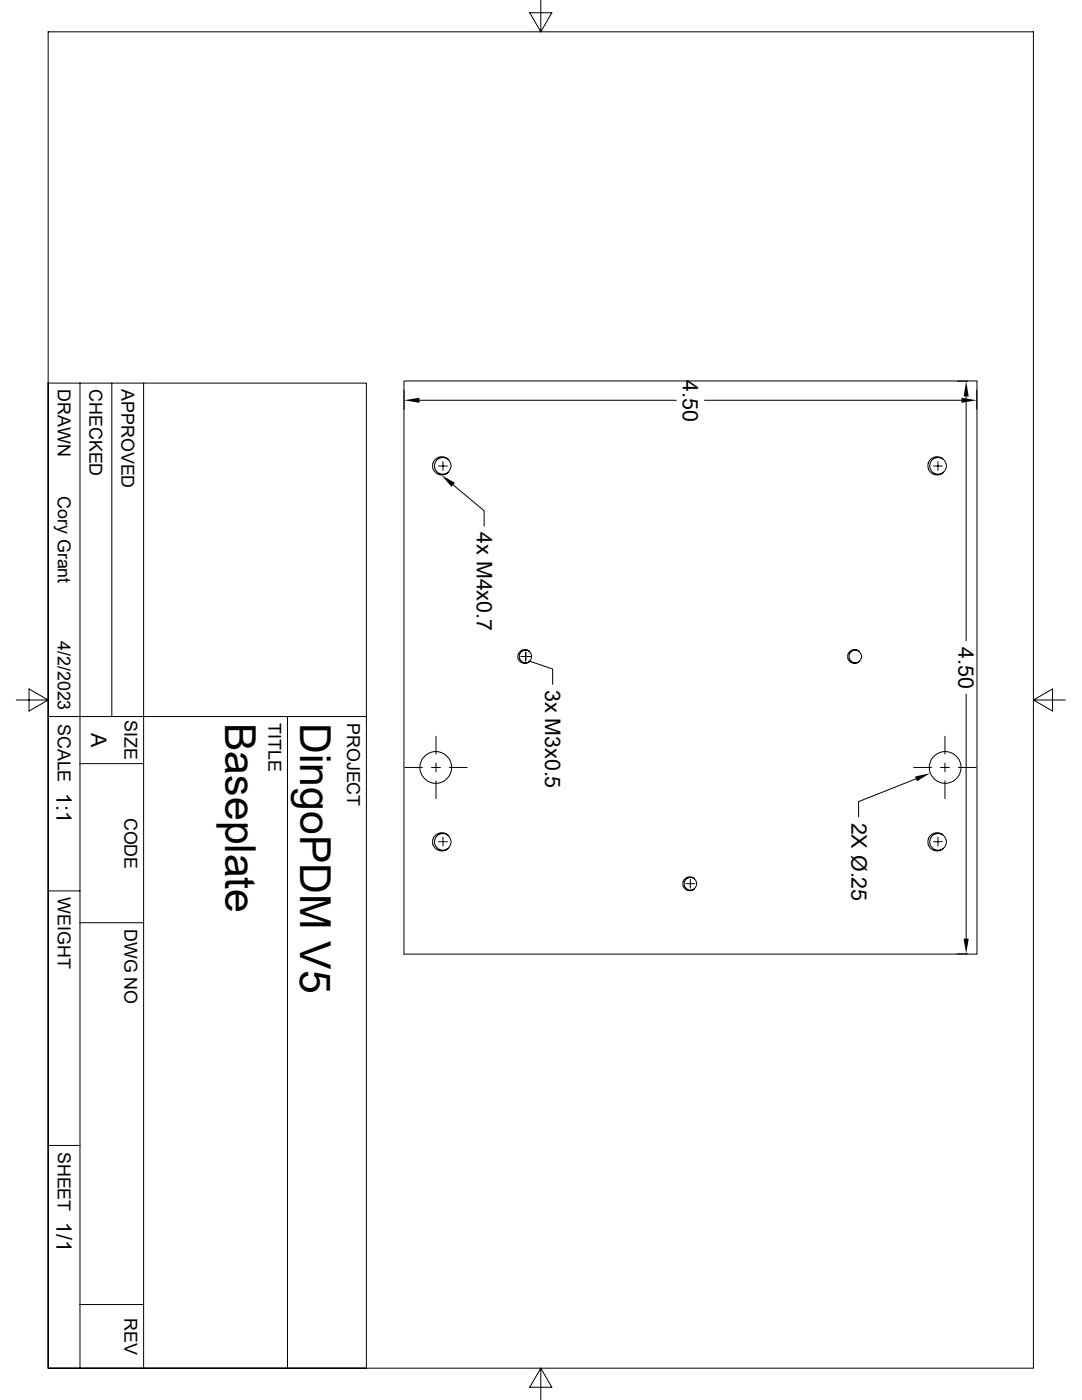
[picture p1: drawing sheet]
<svg xmlns="http://www.w3.org/2000/svg" width="216mm" height="279mm" viewBox="0 0 216 279" stroke-linecap="round" stroke-linejoin="round" font-family="sans-serif">
<g fill="none" stroke="#000" stroke-width=".2">
<path d="M9.6 6.4h196.6v266.6h-196.6zM107.9 0v6.4l2.2-3.9h-4.4l2.2 3.9M9.6 76.5h63.5v196.5h-63.5zM16 76.5v196.5M22.3 76.5v66.5M28.7 76.5v196.5M80.6 76h114.3v114.4h-114.3zM80.6 77.9v3.8M83.7 79.9h51.3M140.6 79.9h51.3M191 76.1h2.1M192.8 79.1v48.8"/>
<path d="M194.9 77.9v3.8M86.4 92.5l.6-.9 .8-.4h.8l.9 .5-.9-.4-.8 .1-.6 .4-.5 1 .2 .9 .6 .7 1.2 .2 .8-.4-.3 .3-.8 .3-.8-.1-.5-.3-.7-.9M86.4 92.5v1M87.5 93h1.8M88.4 92.1v1.8M89.4 91.7a1.66 1.66 0 0 1 0 2.5M90.4 96.8l6.2 5.1v3.1M185.2 93.5l.7 .9 .6 .3h1.1l.7-.5M185.3 92.5v1M186.3 93h1.7M187.2 92.1v1.8M188.3 91.7l-.9-.4-.9 .1-.8 .8-.2 .7 .2 .8 .8 .8 1 .1 .8-.4"/>
<path d="M188.3 91.7l-.9-.5h-1l-.6 .4-.6 .9M188.3 91.7a1.66 1.66 0 0 1 0 2.5M3.3 139.7h6.3l-3.8 2.2v-4.4l3.8 2.2M103.4 130.6l.4-.6 .5-.3 .5-.1 .5 .2 .4 .2-.6-.2-1 .2-.4 .6-.1 .7 .3 .5 .7 .4h.6l.5-.2M103.4 130.6a1.42 1.42 0 0 0 1.2 1.8l.7-.1 .4-.3M104 131h1.8M104.9 130.1v1.8M105.7 130.1a1.24 1.24 0 0 1 0 1.9M105.7 132l4.6 1.5v3.1M169.2 131.4l.4 .7 .7 .3 .8-.1 .4-.3M169.2 130.6l.4-.6 .5-.3 .5-.1 .6 .2 .3 .2-.6-.2h-.5l-.6 .2-.3 .5-.1 .7 .3 .6 .4 .4 .6 .1 .8-.3M169.2 130.6v.8"/>
<path d="M171.5 130.1a1.24 1.24 0 0 1 0 1.9M192.8 138.5v48.8M206.2 139.7l3.8-2.2v4.4l-3.8-2.2h6.4M9.6 143h63.5M16 152.4h12.7M57.4 143v130M80.8 153.2h3.5M86.1 153.2h1.8M87 146.9v3.6M87 152.3v1.8M87 155.8v3.6M89.7 153.2h3.5"/>
<path d="M182.3 153.2h3.6M182.8 155.4l-11.5 4.6v3M187.7 153.2h1.7M188.6 146.9v3.6M188.6 152.3v1.8M188.6 155.8v3.6M191.2 153.2h3.6M9.6 177.8h6.4M86.4 167.5l.2-.5 .8-.7 1.1-.1 .5 .2 .5 .4-.8-.4h-.7l-.8 .4-.4 .7-.1 .7 .3 .7 .5 .5 .4 .2h.9l.7-.3-.8 .5h-.9l-.8-.4-.6-.9M86.4 167.5v1M87.5 168h1.8M88.4 167.1v1.8"/>
<path d="M89.4 166.8a1.66 1.66 0 0 1 0 2.5M136.3 176v.7M136.9 176.4h1.7M137.8 175.5v1.7M138.6 175.4l-.5-.3h-.6l-.6 .4-.4 .6 .2 .9 .4 .5 .9 .1 .6-.3-.3 .3-.5 .2-.8-.2-.7-.8M138.6 175.4l-.6-.4h-.6l-.6 .3-.5 .7M138.6 175.4a1.24 1.24 0 0 1 0 1.9M185.2 168.5l.6 .9 .8 .4h.9l.8-.5M185.3 167.5v1M186.3 168h1.7M187.2 167.1v1.8M188.3 166.8l-.8-.4-1 .1-.7 .5-.3 .9 .3 1.1 .7 .5 .9 .2 .9-.4"/>
<path d="M188.3 166.8l-.6-.5-1-.1-.8 .3-.7 1M188.3 166.8a1.66 1.66 0 0 1 0 2.5M16 184.1h12.7M191 190.4h2.1M9.6 228.6h6.4M16 260.3h12.7M107.9 273l-2.2 3.9h4.4l-2.2-3.9v6.4"/>
<circle cx="87" cy="153.2" r="3.2"/>
<circle cx="188.6" cy="153.2" r="3.2"/>
</g>
<path d="M80.6 79.9l3.1-.5v1zM191.9 79.4l3 .5-3 .5zM192.8 76.1l.5 3h-1zM88.1 94.8l2.7 1.6-.7 .8zM182.6 155l3-.7-2.6 1.6zM192.3 187.3h1l-.5 3.1z" fill="#000"/>
<g font-size="8.5">
<text x="44.9" y="144.3" transform="rotate(90 44.9 144.3)">Baseplate</text>
<text x="59.9" y="144.3" transform="rotate(90 59.9 144.3)">DingoPDM V5</text>
</g>
<g font-size="4.3">
<text x="136.3" y="75.8" transform="rotate(90 136.3 75.8)">4.50</text>
<text x="95.1" y="106.3" transform="rotate(90 95.1 106.3)">4x M4x0.7</text>
<text x="191.3" y="129.2" transform="rotate(90 191.3 129.2)">4.50</text>
<text x="108.8" y="137.7" transform="rotate(90 108.8 137.7)">3x M3x0.5</text>
<text x="18.2" y="146.3" transform="rotate(90 18.2 146.3)">A</text>
<text x="11.3" y="158.2" transform="rotate(90 11.3 158.2)">1:1</text>
<text x="169.9" y="164.2" transform="rotate(90 169.9 164.2)">2X Ø.25</text>
<text x="11.3" y="243.8" transform="rotate(90 11.3 243.8)">1/1</text>
</g>
<g font-size="3.6">
<text x="11.5" y="77.7" transform="rotate(90 11.5 77.7)">DRAWN</text>
<text x="17.9" y="77.7" transform="rotate(90 17.9 77.7)">CHECKED</text>
<text x="24.2" y="77.7" transform="rotate(90 24.2 77.7)">APPROVED</text>
<text x="11.5" y="99" transform="rotate(90 11.5 99)">Cory Grant</text>
<text x="11.5" y="127.9" transform="rotate(90 11.5 127.9)">4/2/2023</text>
<text x="24.9" y="143.8" transform="rotate(90 24.9 143.8)">SIZE</text>
<text x="11.5" y="144.5" transform="rotate(90 11.5 144.5)">SCALE</text>
<text x="53.6" y="144.3" transform="rotate(90 53.6 144.3)">TITLE</text>
<text x="69.3" y="144.3" transform="rotate(90 69.3 144.3)">PROJECT</text>
<text x="24.9" y="163.2" transform="rotate(90 24.9 163.2)">CODE</text>
<text x="11.5" y="179.1" transform="rotate(90 11.5 179.1)">WEIGHT</text>
<text x="24.9" y="185.4" transform="rotate(90 24.9 185.4)">DWG NO</text>
<text x="11.5" y="229.9" transform="rotate(90 11.5 229.9)">SHEET</text>
<text x="24.9" y="263" transform="rotate(90 24.9 263)">REV</text>
</g>
</svg>
